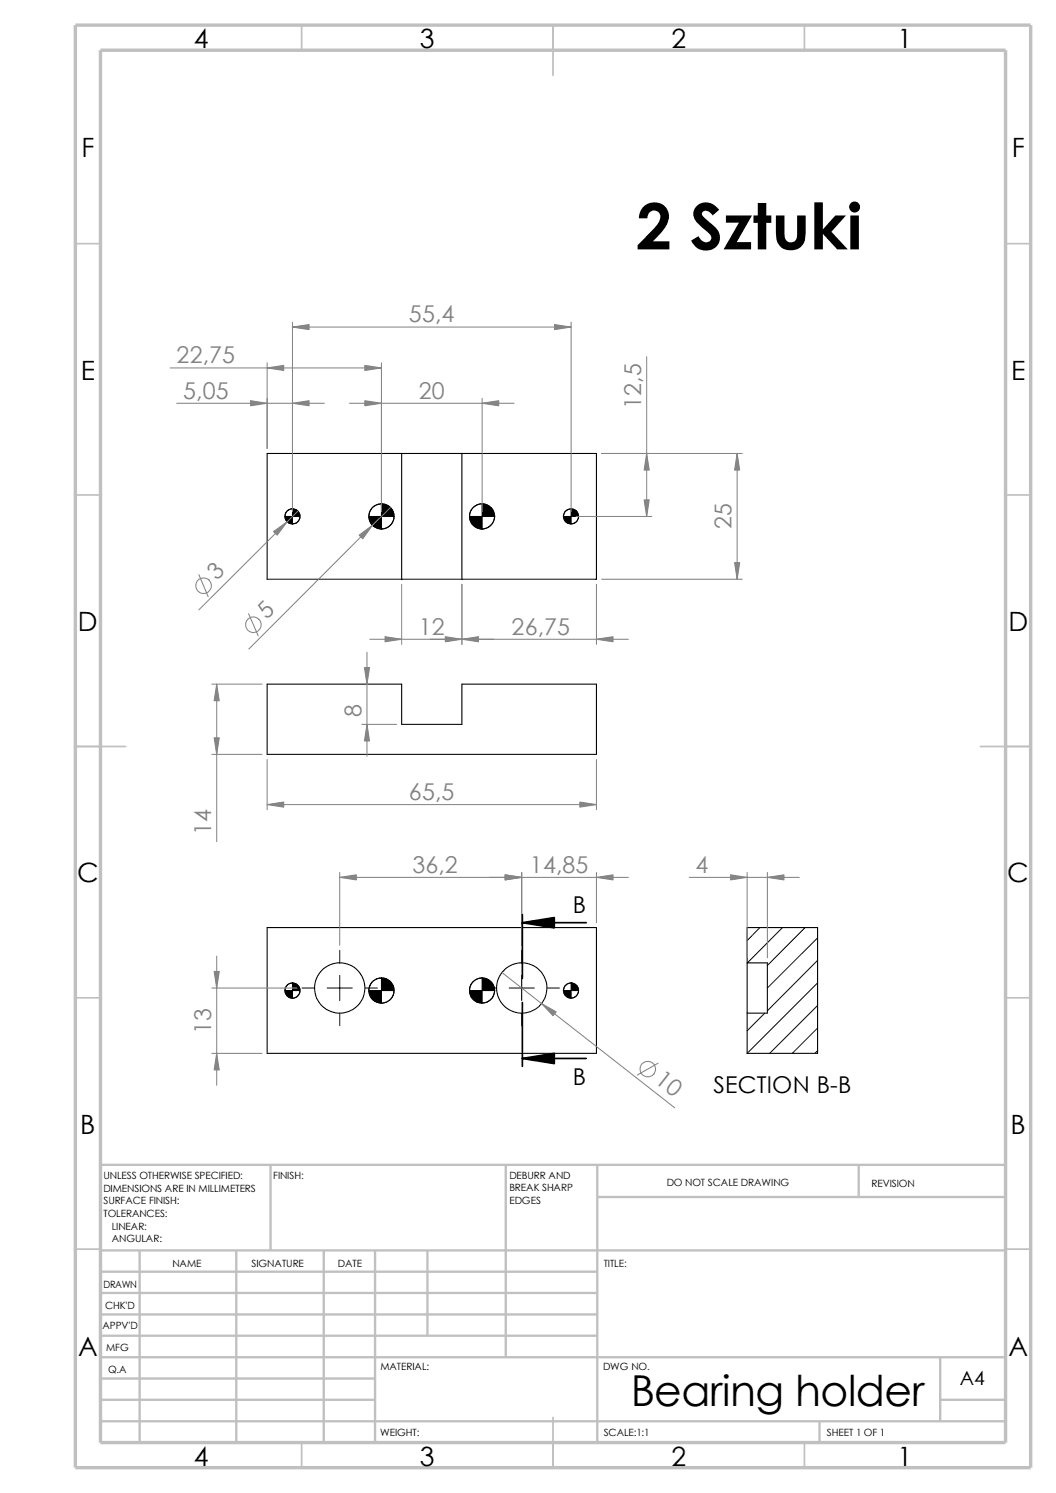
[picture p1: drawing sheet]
<svg xmlns="http://www.w3.org/2000/svg" width="210mm" height="297mm" viewBox="0 0 210 297" stroke-linecap="round" stroke-linejoin="round" font-family="sans-serif">
<g fill="none" stroke="#c0c0c0" stroke-width=".34">
<path d="M60 5v5M110 5v10M160 5v5M15 48.5h5M200 48.5h5M15 98.5h5M200 98.5h5M15 148.5h10M195 148.5h10M15 198.5h5M200 198.5h5M15 248.5h5"/>
<path d="M200 248.5h5M60 287v5M110 282v10M160 287v5"/>
</g>
<g fill="none" stroke="#c0c0c0" stroke-width=".47">
<path d="M53.8 231.7v17.1M100.6 231.7v38.3M118.8 238.1h81.2M118.8 231.7v55.3M170.8 231.7v6.4M200 231.7h-180v55.3M20 248.8h180M20 253h98.8M20 257.2h98.8M27.8 248.8v38.2M47 248.8v38.2M64.4 248.8v38.2"/>
<path d="M74.6 248.8v38.2M85 248.8v16.9M20 261.5h98.8M20 265.7h98.8M20 278.5h54.6M20 270h180M20 274.2h54.6M187 278.5h13M187 270v12.7M20 282.7h180M163 282.7v4.3"/>
</g>
<path d="M15 5h190v287h-190zM20 10h180v277h-180z" fill="none" stroke="#c0c0c0" stroke-width=".68" stroke-linecap="butt"/>
<g fill="none" stroke="#000" stroke-width=".2">
<path d="M58.2 101.2a1.52 1.52 0 0 0-1.5 1.5M59.6 102.7a1.45 1.45 0 0 1-1.4 1.5M75.9 100.2a2.46 2.46 0 0 0-2.5 2.5M78.4 102.7a2.53 2.53 0 0 1-2.5 2.5M95.9 100.2a2.46 2.46 0 0 0-2.5 2.5M98.4 102.7a2.61 2.61 0 0 1-2.5 2.5M113.6 101.2a1.6 1.6 0 0 0-1.5 1.5M115.1 102.7a1.45 1.45 0 0 1-1.5 1.5M58.2 195.5a1.52 1.52 0 0 0-1.5 1.6M59.6 197.1a1.45 1.45 0 0 1-1.4 1.4M60.1 196.6h2.5M65.1 196.6h5"/>
<path d="M67.6 189.1v2.5M67.6 194.1v5M72.6 196.6h2.5M75.9 194.6a2.46 2.46 0 0 0-2.5 2.5M78.4 197.1a2.46 2.46 0 0 1-2.5 2.5M95.9 194.6a2.46 2.46 0 0 0-2.5 2.5M96.3 196.6h2.5M98.4 197.1a2.53 2.53 0 0 1-2.5 2.5M101.3 196.6h5M103.8 189.1v2.5M103.8 194.1v5M108.8 196.6h2.5"/>
<path d="M113.6 195.5a1.6 1.6 0 0 0-1.5 1.6M115.1 197.1a1.45 1.45 0 0 1-1.5 1.4M151.1 184.5l-2.5 2.6M155.6 184.5l-7 7.1M160.1 184.5l-7.5 7.6M162.6 186.6l-10 10M162.6 191.1l-10 10M162.6 195.5l-14 14M67.6 201.5v2.5M103.8 201.5v2.5M152.1 201.5l-3.5 3.6M162.6 200l-9.5 9.5"/>
<path d="M162.6 204.5l-5 5M162.6 209l-.5 .5"/>
</g>
<g fill="none" stroke="#000" stroke-width=".21">
<path d="M53.1 90.2h65.5v25h-65.5zM79.9 90.2v25M91.9 90.2v25M53.1 136.1h26.8v8h12v-8h26.7v14h-65.5zM53.1 184.5h65.5v25h-65.5zM148.6 191.6v-7.1h14v25h-14v-8M148.6 191.6h4v9.9h-4M148.6 191.6v9.9"/>
<circle cx="58.2" cy="102.7" r="1.5"/>
<circle cx="75.9" cy="102.7" r="2.51"/>
<circle cx="95.9" cy="102.7" r="2.5"/>
<circle cx="113.5" cy="102.7" r="1.5"/>
<circle cx="58.2" cy="197" r="1.51"/>
<circle cx="67.6" cy="196.5" r="5"/>
<circle cx="75.9" cy="197.1" r="2.5"/>
<circle cx="95.9" cy="197.1" r="2.49"/>
<circle cx="103.8" cy="196.5" r="5"/>
<circle cx="113.6" cy="197" r="1.51"/>
</g>
<g fill="#000" stroke="#000" stroke-width=".2">
<path d="M56.7 102.7h1.5v1.5a1.45 1.45 0 0 1-1.5-1.5z" fill-rule="evenodd"/>
<path d="M58.2 101.2a1.52 1.52 0 0 1 1.4 1.5h-1.4z" fill-rule="evenodd"/>
<path d="M73.4 102.7h2.5v2.5a2.53 2.53 0 0 1-2.5-2.5z" fill-rule="evenodd"/>
<path d="M75.9 100.2a2.46 2.46 0 0 1 2.5 2.5h-2.5z" fill-rule="evenodd"/>
<path d="M93.4 102.7h2.5v2.5a2.53 2.53 0 0 1-2.5-2.5z" fill-rule="evenodd"/>
<path d="M95.9 100.2a2.53 2.53 0 0 1 2.5 2.5h-2.5z" fill-rule="evenodd"/>
<path d="M112.1 102.7h1.5v1.5a1.52 1.52 0 0 1-1.5-1.5z" fill-rule="evenodd"/>
<path d="M113.6 101.2a1.52 1.52 0 0 1 1.5 1.5h-1.5z" fill-rule="evenodd"/>
<path d="M56.7 197.1h1.5v1.4a1.45 1.45 0 0 1-1.5-1.4z" fill-rule="evenodd"/>
<path d="M58.2 195.5a1.52 1.52 0 0 1 1.4 1.6h-1.4z" fill-rule="evenodd"/>
<path d="M73.4 197.1h2.5v2.5a2.46 2.46 0 0 1-2.5-2.5z" fill-rule="evenodd"/>
<path d="M75.9 194.6a2.46 2.46 0 0 1 2.5 2.5h-2.5z" fill-rule="evenodd"/>
<path d="M93.4 197.1h2.5v2.5a2.46 2.46 0 0 1-2.5-2.5z" fill-rule="evenodd"/>
<path d="M95.9 194.6a2.53 2.53 0 0 1 2.5 2.5h-2.5z" fill-rule="evenodd"/>
<path d="M112.1 197.1h1.5v1.4a1.52 1.52 0 0 1-1.5-1.4z" fill-rule="evenodd"/>
<path d="M113.6 195.5a1.52 1.52 0 0 1 1.5 1.6h-1.5z" fill-rule="evenodd"/>
</g>
<g fill="none" stroke="#808080" stroke-width=".2">
<path d="M33.8 73.2h42.1M53.1 72.2v17M58.2 64.1v37.6M58.2 65.1h55.4M75.9 72.2v29.5M95.9 79.2v22.5M113.6 64.1v37.6M128.6 71v31.7M35.1 80.2h29.4M69.5 80.2h32.7M119.6 90.2h28M146.6 90.2v25"/>
<path d="M39.5 114.3l1.9 4.4M59.2 101.7l-19.7 19.6M77.6 101l-28.1 28.1M79.9 116.2v12M91.9 116.2v12M114.6 102.7h15M118.6 116.2v12M119.6 115.2h28M42.1 136.1h10M43.1 136.1v31.3M49.4 122.1l2 4.4M73 129.8v20.7"/>
<path d="M73.5 127.2h51.5M42.1 150.1h10M53.1 151.1v10M72 144.1h6.9M118.6 151.1v10M53.1 160.1h65.5M67.6 174.5h57.4M67.6 173.6v14.4M103.8 173.6v14.4M118.6 173.6v10M137.1 174.5h21.9M148.6 173.6v16.9"/>
<path d="M152.6 173.6v16.9M42.1 196.6h17M43.1 190.2v25.7M99.8 193.5l34.4 26.9M42.1 209.5h10M130.9 211.5l-4.2 2.4"/>
<circle cx="40.5" cy="116.5" r="1.56"/>
<circle cx="50.4" cy="124.3" r="1.55"/>
<circle cx="128.8" cy="212.7" r="1.56"/>
</g>
<g fill="#808080" stroke="#808080" stroke-width=".2">
<path d="M67.6 174.5l3.3-.5v1z"/>
<path d="M118.6 174.5l3.3-.5v1z"/>
<path d="M107.7 199.6l2.9 1.7-.6 .8z"/>
<path d="M100.5 174l3.3 .5-3.3 .5z"/>
<path d="M42.6 193.3h1l-.5 3.3z"/>
<path d="M43.1 209.5l.5 3.4h-1z"/>
<path d="M42.6 146.8h1l-.5 3.3z"/>
<path d="M43.1 136.1l.5 3.3h-1z"/>
<path d="M53.1 160.1l3.3-.5v1z"/>
<path d="M115.3 159.6l3.3 .5-3.3 .5z"/>
<path d="M73 144.1l.5 3.3h-1z"/>
<path d="M72.5 132.8h1l-.5 3.3z"/>
<path d="M145.3 174l3.3 .5-3.3 .5z"/>
<path d="M152.6 174.5l3.3-.5v1z"/>
<path d="M72.6 79.7l3.3 .5-3.3 .5z"/>
<path d="M95.9 80.2l3.3-.5v1z"/>
<path d="M49.8 79.7l3.3 .5-3.3 .5z"/>
<path d="M58.2 80.2l3.3-.5v1z"/>
<path d="M53.1 73.2l3.3-.5v1z"/>
<path d="M72.6 72.7l3.3 .5-3.3 .5z"/>
<path d="M146.6 90.2l.5 3.3h-1z"/>
<path d="M88.6 126.7l3.3 .5-3.3 .5z"/>
<path d="M91.9 127.2l3.3-.5v1z"/>
<path d="M146.1 111.9h1l-.5 3.3z"/>
<path d="M118.6 127.2l3.3-.5v1z"/>
<path d="M54.4 105.7l2.7-1.9-2 2.7z"/>
<path d="M71.4 106.5l2.7-2-2 2.7z"/>
<path d="M76.6 126.7l3.3 .5-3.3 .5z"/>
<path d="M110.3 64.6l3.3 .5-3.3 .5z"/>
<path d="M58.2 65.1l3.3-.5v1z"/>
<path d="M128.1 99.4h1l-.5 3.3z"/>
<path d="M128.6 90.2l.5 3.3h-1z"/>
</g>
<path d="M103.9 183.6l6.3-1.1v2.1zM103.9 210.6l6.3-1.1v2.1z" fill="#000" stroke="#000" stroke-width=".34"/>
<path d="M103.9 183.6h12.7M103.9 181.9v12.7M103.9 199.4v12.7M103.9 210.6h12.7" fill="none" stroke="#000" stroke-width=".34"/>
<text font-size="12.7" x="126.5" y="49.6">2 Sztuki</text>
<text font-size="8.5" x="125.4" y="279.7">Bearing holder</text>
<g font-size="5.3">
<text x="38.5" y="9.6">4</text>
<text x="83.5" y="9.6">3</text>
<text x="133.5" y="9.6">2</text>
<text x="178.5" y="9.6">1</text>
<text x="16.2" y="31.3">F</text>
<text x="201.2" y="31.3">F</text>
<text x="16" y="75.6">E</text>
<text x="201.1" y="75.6">E</text>
<text x="15.5" y="125.6">D</text>
<text x="200.6" y="125.6">D</text>
<text x="15.3" y="175.6">C</text>
<text x="200.3" y="175.6">C</text>
<text x="16" y="225.6">B</text>
<text x="201" y="225.6">B</text>
<text x="15.5" y="269.8">A</text>
<text x="200.5" y="269.8">A</text>
<text x="38.5" y="291.6">4</text>
<text x="83.5" y="291.6">3</text>
<text x="133.5" y="291.6">2</text>
<text x="178.5" y="291.6">1</text>
</g>
<g font-size="4.6" fill="#808080">
<text x="81.3" y="64.1">55,4</text>
<text x="35.1" y="72.3">22,75</text>
<text x="36.4" y="79.3">5,05</text>
<text x="83.3" y="79.3">20</text>
<text x="127.5" y="81.3" transform="rotate(-90 127.5 81.3)">12,5</text>
<text x="145.5" y="105.3" transform="rotate(-90 145.5 105.3)">25</text>
<text x="43.1" y="115.6" transform="rotate(-45 43.1 115.6)">3</text>
<text x="53" y="123.4" transform="rotate(-45 53 123.4)">5</text>
<text x="83.3" y="126.2">12</text>
<text x="101.7" y="126.2">26,75</text>
<text x="71.9" y="142.6" transform="rotate(-90 71.9 142.6)">8</text>
<text x="81.3" y="159.1">65,5</text>
<text x="42" y="166.1" transform="rotate(-90 42 166.1)">14</text>
<text x="82" y="173.6">36,2</text>
<text x="105.4" y="173.6">14,85</text>
<text x="138.4" y="173.6">4</text>
<text x="42" y="205.6" transform="rotate(-90 42 205.6)">13</text>
<text x="130.1" y="215.2" transform="rotate(38 130.1 215.2)">10</text>
</g>
<g font-size="4.6">
<text x="113.9" y="181.6">B</text>
<text x="113.9" y="215.9">B</text>
<text x="141.9" y="217.4">SECTION B-B</text>
</g>
<text font-size="3.9" x="190.9" y="275.5">A4</text>
<g font-size="2">
<text x="20.6" y="234.6">UNLESS OTHERWISE SPECIFIED:</text>
<text x="20.6" y="237.1">DIMENSIONS ARE IN MILLIMETERS</text>
<text x="20.6" y="239.6">SURFACE FINISH:</text>
<text x="54.4" y="234.6">FINISH:</text>
<text x="101.3" y="239.5">EDGES</text>
<text x="101.3" y="234.5">DEBURR AND</text>
<text x="101.3" y="237">BREAK SHARP</text>
<text x="132.6" y="236">DO NOT SCALE DRAWING</text>
<text x="173.3" y="236.2">REVISION</text>
<text x="20.6" y="242.1">TOLERANCES:</text>
<text x="22.2" y="244.6">LINEAR:</text>
<text x="22.2" y="247.1">ANGULAR:</text>
<text x="50" y="252">SIGNATURE</text>
<text x="67.2" y="252">DATE</text>
<text x="120.1" y="252">TITLE:</text>
<text x="20.6" y="256.2">DRAWN</text>
<text x="34.3" y="252.1">NAME</text>
<text x="20.9" y="260.4">CHK'D</text>
<text x="20.4" y="264.5">APPV'D</text>
<text x="21.1" y="268.8">MFG</text>
<text x="21.5" y="273.1">Q.A</text>
<text x="75.6" y="272.5">MATERIAL:</text>
<text x="119.9" y="272.5">DWG NO.</text>
<text x="75.6" y="285.6">WEIGHT:</text>
<text x="120.1" y="285.6">SCALE:1:1</text>
<text x="164.5" y="285.6">SHEET 1 OF 1</text>
</g>
</svg>
